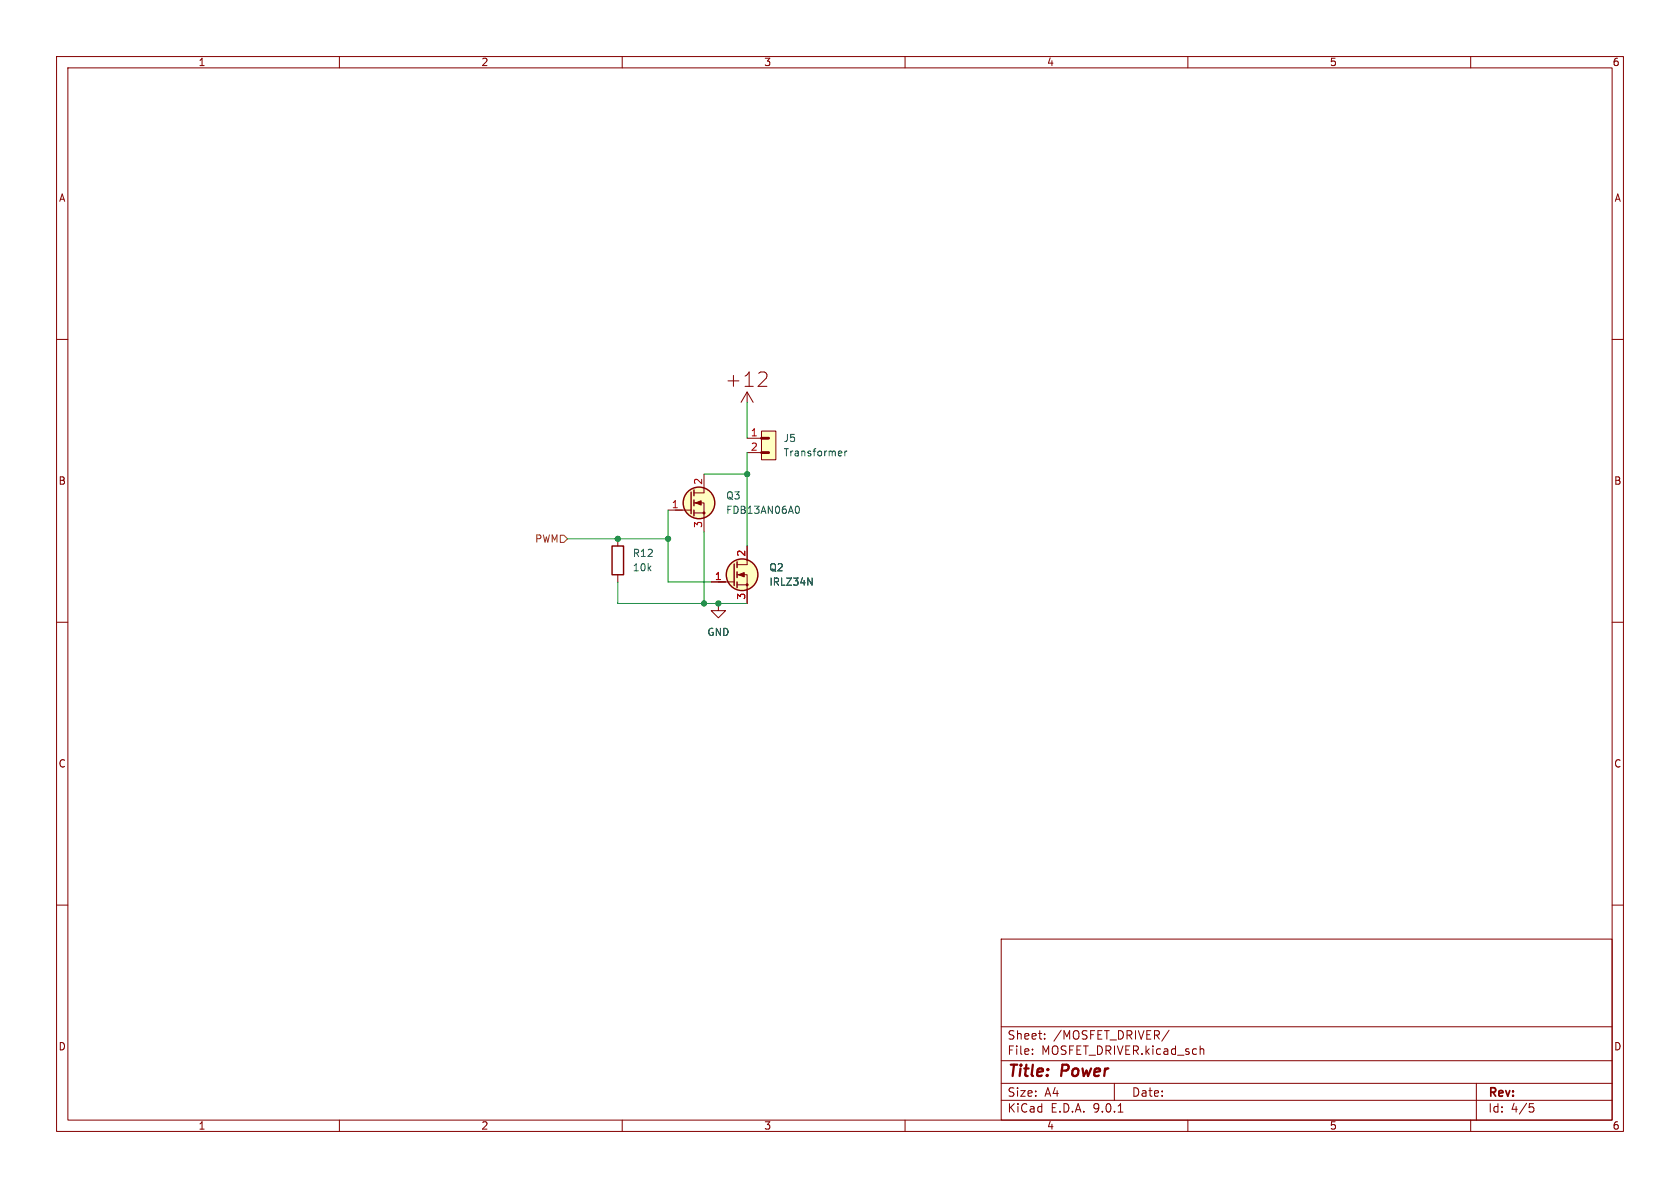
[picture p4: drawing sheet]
<svg xmlns="http://www.w3.org/2000/svg" width="297mm" height="210mm" viewBox="0 0 297 210" stroke-linecap="round" stroke-linejoin="round" font-family="sans-serif">
<g fill="none" stroke="#840000" stroke-width=".18">
<path d="M10 10h277v190h-277zM12 12h273v186h-273zM60 10v2M110 10v2M160 10v2M210 10v2M260 10v2M10 60h2M131 71.1l1.1-1.8 1 1.8M132.1 69.3v1.8M135.1 65.8a.69 .69 0 0 1 .4 1l-1.5 1.5h1.6M285 60h2"/>
<path d="M10 110h2M285 110h2M10 160h2M177 166h108v32h-108zM285 160h2M60 198v2M110 198v2M160 198v2M177 194.5h108M177 191.5h108M177 187.5h108M177 181.5h108"/>
<path d="M182.5 186.3v.1M182.5 185.5v.1M184.7 183.6v.1M184.7 182.8v.1M197 191.5v3M197.7 196.6h.8M206.7 182.1l-1.3 2M210 198v2M212.2 185.5h.5l.1 .9M260 198v2M261 191.5v6.5M270.4 195.1h.7"/>
<path d="M270.5 195.7h.4l.3 .3-.2 .5-.5 .1"/>
</g>
<path d="M134.6 76.2h2.6v5.1h-2.6z" fill="#ffffc2"/>
<g fill="none" stroke="#840000" stroke-width=".18">
<path d="M132.1 77.5h2.5M134.6 76.2h2.6v5.1h-2.6zM109.2 95.3v1.2M118.1 90.2h4.1M122.7 88.9h1.8v5.1M122.7 90.7h1.8M124.5 83.8v3.3h-1.8M132.1 80h2.5M132.1 96.5v3.3h-1.8M109.2 101.6v1.3M125.7 102.9h4.1M127 106.7v1.3h1.3l-1.3 1.2-1.3-1.2h1.3"/>
<path d="M127 106.7h.1M130.3 101.6h1.8v5.1M130.3 103.4h1.8"/>
</g>
<path d="M134.6 77.5h1.3M134.6 80h1.3" fill="none" stroke="#840000" stroke-width=".3"/>
<path d="M134.6 77.5h1.3M134.6 80h1.3" fill="none" stroke="#840000" stroke-width=".5"/>
<path d="M148.6 79.7l.2 .3-.6 .2M149.4 79.7v.9M149.7 79.7l-.3 .3M140.9 89.5a.68 .68 0 0 1 .4 .6 .68 .68 0 0 1-.4 .6M148.8 80.5l-.2 .1M142.8 102.2l.8 1.2v-1.2" fill="none" stroke="#006464" stroke-width=".18"/>
<g fill="#ffffc2" stroke="#ffffc2" stroke-width=".18">
<circle cx="131.2" cy="101.6" r="2.79"/>
<circle cx="123.6" cy="88.9" r="2.79"/>
</g>
<g fill="none" stroke="#840000" stroke-width=".25">
<path d="M108.2 96.5h2v5.1h-2zM122.2 87v3.8M122.7 86.6v1M122.7 88.4v1M122.7 90.2v1M129.8 99.7v3.8M130.3 99.3v1M130.3 101.1v1M130.3 102.9v1"/>
<circle cx="123.6" cy="88.9" r="2.79"/>
<circle cx="131.2" cy="101.6" r="2.79"/>
</g>
<g fill="#840000" stroke="#840000" stroke-width=".18">
<path d="M130.6 101.6l1-.4v.8z"/>
<path d="M122.9 88.9l1.1-.4v.8z"/>
<circle cx="132.1" cy="103.4" r=".18"/>
<circle cx="124.5" cy="90.7" r=".18"/>
</g>
<path d="M99.1 94.6h.6l.6 .7-.6 .6h-.6z" fill="none" stroke="#725600" stroke-width=".18"/>
<path d="M132.1 71.1v6.4M100.3 95.3h17.8M118.1 90.2v12.7h7.6M124.5 83.8h7.6M124.5 94v12.7M132.1 80v16.5M109.2 102.9v3.8h22.9" fill="none" stroke="#009600" stroke-width=".18"/>
<g fill="#009600" stroke="#009600" stroke-width=".18">
<circle cx="132.1" cy="83.8" r=".46"/>
<circle cx="118.1" cy="95.3" r=".46"/>
<circle cx="127" cy="106.7" r=".46"/>
<circle cx="124.5" cy="106.7" r=".46"/>
<circle cx="109.2" cy="95.3" r=".46"/>
</g>
<text font-size="3.5" fill="#840000" x="128.1" y="68.6">+12</text>
<g font-size="2.8" fill="#840000">
<text x="178" y="190.9">Title:</text>
<text x="187.7" y="190.9">Power</text>
</g>
<g font-size="2.1" fill="#840000">
<text x="178" y="184">Sheet:</text>
<text x="186.2" y="184">/MOSFET_DRIVER/</text>
<text x="178" y="186.7">File:</text>
<text x="184.1" y="186.7">MOSFET_DRIVER.kicad_sch</text>
<text x="178" y="196.9">KiCad</text>
<text x="178" y="194.1">Size:</text>
<text x="184.7" y="194.1">A4</text>
<text x="185.7" y="196.9">E.D.A.</text>
<text x="193.3" y="196.9">9.0.1</text>
<text x="200" y="194.1">Date:</text>
<text x="263" y="194.3">Rev:</text>
<text x="263" y="196.9">Id:</text>
<text x="267.1" y="196.9">4/5</text>
</g>
<g font-size="1.8" fill="#840000">
<text x="35" y="11.9">1</text>
<text x="85" y="11.9">2</text>
<text x="135" y="11.9">3</text>
<text x="185" y="11.9">4</text>
<text x="235" y="11.9">5</text>
<text x="285" y="11.9">6</text>
<text x="10.3" y="35.9">A</text>
<text x="285.3" y="35.9">A</text>
<text x="10.3" y="85.9">B</text>
<text x="285.3" y="85.9">B</text>
<text x="10.3" y="135.9">C</text>
<text x="285.3" y="135.9">C</text>
<text x="10.3" y="185.9">D</text>
<text x="285.3" y="185.9">D</text>
<text x="35" y="199.9">1</text>
<text x="85" y="199.9">2</text>
<text x="135" y="199.9">3</text>
<text x="185" y="199.9">4</text>
<text x="235" y="199.9">5</text>
<text x="285" y="199.9">6</text>
</g>
<g font-size="1.8" fill="#a90000">
<text x="132.6" y="77.2">1</text>
<text x="132.6" y="79.8">2</text>
<text x="118.7" y="89.9">1</text>
<text x="124.2" y="85.8" transform="rotate(-90 124.2 85.8)">2</text>
<text x="124.2" y="93.4" transform="rotate(-90 124.2 93.4)">3</text>
<text x="131.8" y="98.5" transform="rotate(-90 131.8 98.5)">2</text>
<text x="126.3" y="102.6">1</text>
<text x="131.8" y="106.1" transform="rotate(-90 131.8 106.1)">3</text>
</g>
<g font-size="1.8" fill="#006464">
<text x="138.4" y="78.3">J5</text>
<text x="138.4" y="80.9">Transformer</text>
<text x="128.3" y="88.5">Q3</text>
<text x="128.3" y="91">FDB13AN06A0</text>
<text x="111.8" y="101.2">10k</text>
<text x="111.8" y="98.7">R12</text>
<text x="135.9" y="101.2">Q2</text>
<text x="135.9" y="103.7">IRLZ34N</text>
<text x="125" y="112.6">GND</text>
</g>
<text font-size="1.8" fill="#725600" x="94.5" y="96.1">PWM</text>
</svg>
